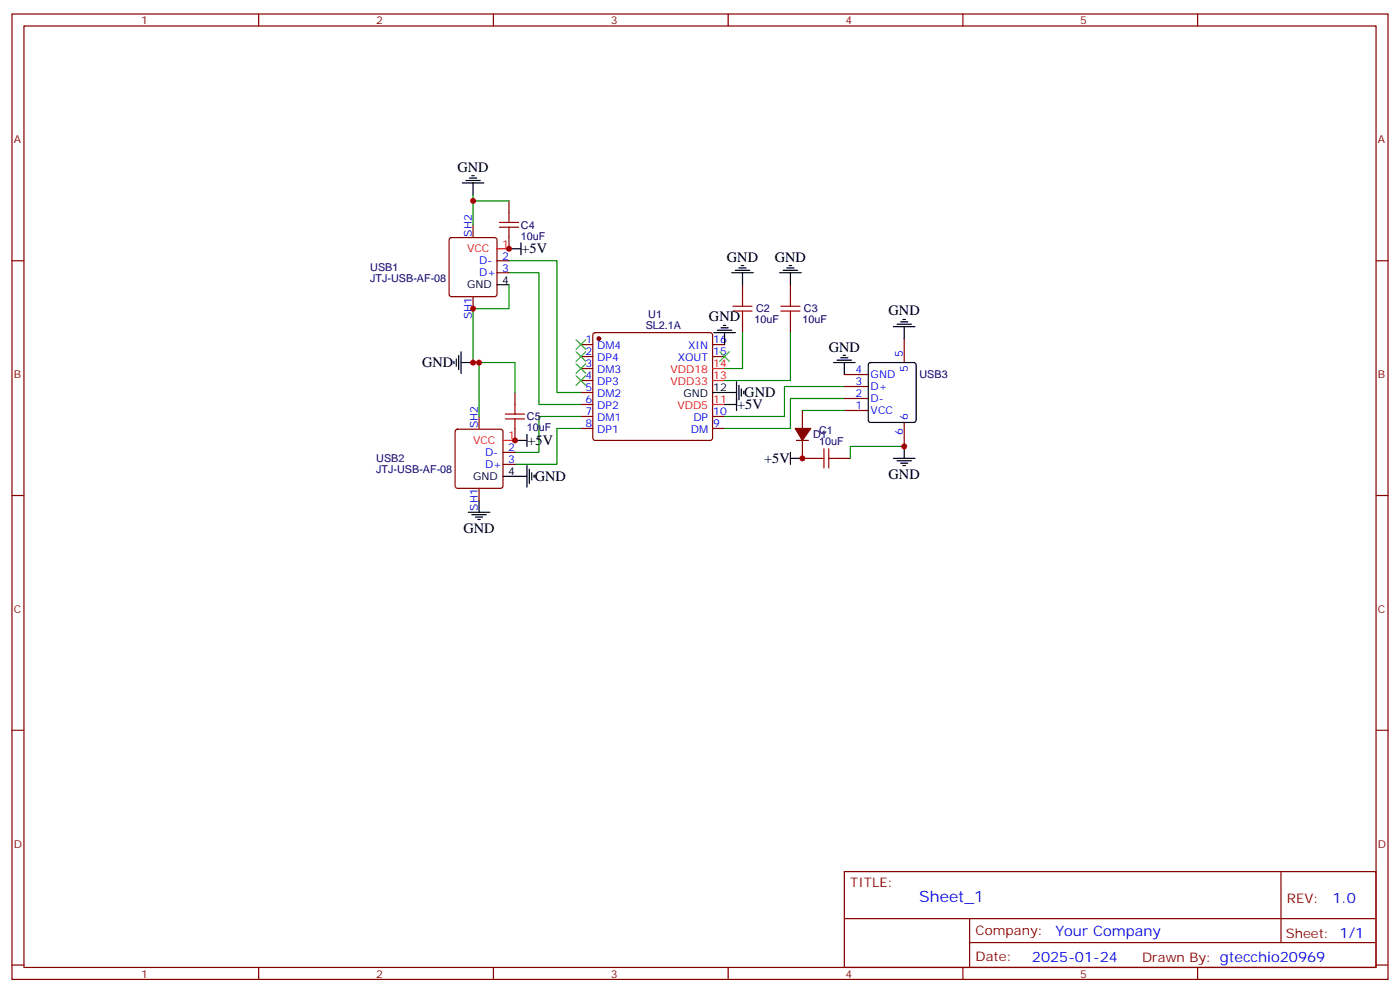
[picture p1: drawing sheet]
<svg xmlns="http://www.w3.org/2000/svg" width="412mm" height="292mm" viewBox="0 0 412 292" stroke-linecap="round" stroke-linejoin="round" font-family="sans-serif">
<g fill="none" stroke="#870000" stroke-width=".35">
<path d="M3.5 4.1h405.4v284.4h-405.4zM7.1 7.7h398.2v277.2h-398.2zM76.2 4.1v3.6M145.3 4.1v3.6M214.5 4.1v3.6M283.6 4.1v3.6M352.8 4.1v3.6M149.9 59.2v3.5M3.5 76.8h3.6M132.5 70.2l.5-.2h12.7l.5 .2 .2 .5v16l-.2 .5-.5 .2h-12.7l-.5-.3-.2-.4v-16zM139.3 66.2v3.5M146.4 76.8h3.5"/>
<path d="M149.9 69.7v3.6M405.3 76.8h3.6M139.3 87.4v3.5M146.4 80.3h3.5M174.9 98.2l.4-.2h33.9l.5 .2 .2 .5v30.3l-.2 .5-.5 .2h-33.9l-.5-.2-.2-.5v-30.3zM218.7 83.9v3.5M218.7 94.4v3.6M232.8 83.9v3.5M232.8 94.4v3.6M266.3 99.7v7.1M151.7 115.6v3.5M171.1 101.5h3.5"/>
<path d="M171.1 105h3.5M171.1 108.5h3.5M171.1 112.1h3.5M171.1 115.6h3.5M171.1 119.1h3.5M209.9 101.5h3.5M209.9 105h3.5M248.7 110.3h7.1M248.7 113.8h7.1M248.7 117.4h7.1M134.3 126.6l.5-.2h12.7l.5 .2 .2 .5v16l-.3 .5-.4 .2h-12.7l-.5-.2-.2-.5v-16zM141.1 122.7v3.5"/>
<path d="M148.2 133.2h3.5M148.2 136.8h3.5M151.7 126.2v3.5M171.1 122.7h3.5M171.1 126.2h3.5M209.9 122.7h3.5M209.9 126.2h3.5M234.6 129.7h3.5M236.4 120.9v5.3M236.4 129.7v5.3h3.5M246.9 135h3.6M248.7 120.9h7.1"/>
<path d="M266.3 124.4v7.1M3.5 145.9h3.6M141.1 143.8v3.6M405.3 145.9h3.6M3.5 215.1h3.6M405.3 215.1h3.6M248.7 256.7h156.6v28.2h-156.6zM377.3 256.7v20.9M248.7 270.6h156.5M285.6 277.6h119.6M285.6 270.6v14.1M3.5 284.2h3.6"/>
<path d="M76.2 284.9v3.6M145.3 284.9v3.6M214.5 284.9v3.6M283.6 284.9v3.6M352.8 284.9v3.6M405.3 284.2h3.6"/>
</g>
<g fill="#870000" stroke="#870000" stroke-width=".35">
<path d="M234.2 126.2h4.6l-2.4 3.5z"/>
<circle cx="176.4" cy="99.7" r=".53"/>
</g>
<path d="M146.4 73.3h3.5M209.9 119.1h3.5M209.9 112.1h3.5M209.9 108.5h3.5M148.2 129.7h3.5" fill="none" stroke="#f00" stroke-width=".35"/>
<g fill="none" stroke="#000" stroke-width=".35">
<path d="M136.2 53.9h6.3M137.2 53.2h4.3M138.3 52.5h2.1M139 51.8h.7M139.3 53.9v3.5M149.9 73.3h3.6M153.5 71.5v3.5M216.6 79.6h4.2M217.7 78.9h2.1M218.4 78.2h.7M230.7 79.6h4.2M231.8 78.9h2.1"/>
<path d="M232.5 78.2h.7M146.4 83.9h3.5M210.3 98h6.3M211.3 97.3h4.2M212.4 96.6h2.1M213.1 95.8h.7M213.4 98v3.5M215.5 80.3h6.4M218.7 80.3v3.6M229.7 80.3h6.3M232.8 80.3v3.6M263.2 96.2h6.3"/>
<path d="M264.2 95.5h4.3M265.3 94.8h2.1M266 94.1h.7M266.3 96.2v3.5M133.7 106.4v.7M134.4 105.7v2.1M135.1 104.7v4.2M135.8 106.8h3.5M135.8 103.6v6.4M209.9 115.6h7.1M213.4 119.1h3.6M217 112.4v8.5"/>
<path d="M217.7 113.5v4.2M218.4 114.5v2.2M219.1 115.3v.7M245.5 106.8h6.4M246.6 106.1h4.2M247.6 105.4h2.2M248.4 104.7h.7M248.7 106.8v3.5M256 107l.5-.2h12.7l.5 .2 .2 .5v16.2l-.3 .5-.4 .2h-12.7l-.5-.2-.2-.5v-16.2zM151.7 129.7h3.5M155.2 128v3.5M155.2 137.1v6.4"/>
<path d="M155.9 138.2v4.2M156.6 139.2v2.2M157.3 139.9v.8M232.8 135h3.6M232.8 133.2v3.6M263.2 135h6.3M264.2 135.7h4.3M265.3 136.4h2.1M266 137.1h.7M266.3 131.5v3.5M137.9 150.9h6.4M139 151.6h4.2"/>
<path d="M140.1 152.3h2.1M140.8 153h.7M141.1 147.4v3.5M148.2 140.3h7"/>
</g>
<g fill="none" stroke="#008700" stroke-width=".35">
<path d="M139.3 57.4v8.8M139.3 59.2h10.6M149.9 76.8h14.1v38.8h7.1M149.9 80.3h8.8v38.8h12.4M149.9 83.9v7h-10.6v15.9h1.8v15.9M218.7 98v10.5h-5.3M232.8 98v14.1h-19.4M141.1 106.8h10.6v8.8M248.7 113.8h-17.6v8.9h-17.7M248.7 117.4h-15.9v8.8h-19.4M171.1 122.7h-12.4v10.5h-7M171.1 126.2h-7.1v10.6h-12.3"/>
<path d="M236.4 120.9h12.3M266.3 131.5h-15.8v3.5"/>
</g>
<g fill="none" stroke="#a10000" stroke-width=".35">
<path d="M147.1 66.9h5.7M147.1 65.5h5.7M149.9 62.7v2.8M149.9 66.9v2.8M215.9 91.6h5.6M215.9 90.2h5.6M218.7 87.4v2.8M218.7 91.6v2.8M230 91.6h5.7M230 90.2h5.7M232.8 87.4v2.8M232.8 91.6v2.8"/>
<path d="M151.7 119.1v2.9M148.9 122h5.6M148.9 123.4h5.6M151.7 123.4v2.8M239.9 135h2.8M242.7 132.2v5.6M244.1 135h2.8M244.1 132.2v5.6"/>
</g>
<path d="M169.7 100.1l2.8 2.8M169.7 103.6l2.8 2.8M169.7 107.1l2.8 2.9M169.7 110.7l2.8 2.8M172.5 100.1l-2.8 2.8M172.5 103.6l-2.8 2.8M172.5 107.1l-2.8 2.9M172.5 110.7l-2.8 2.8M212 103.6l2.8 2.8M214.8 103.6l-2.8 2.8" fill="none" stroke="#3c3" stroke-width=".35"/>
<g fill="#c00">
<circle cx="151.7" cy="129.7" r=".88"/>
<circle cx="139.3" cy="106.8" r=".88"/>
<circle cx="149.9" cy="73.3" r=".88"/>
<circle cx="139.3" cy="59.2" r=".88"/>
<circle cx="236.4" cy="135" r=".88"/>
<circle cx="266.3" cy="131.5" r=".88"/>
<circle cx="141.1" cy="106.8" r=".88"/>
<circle cx="139.3" cy="90.9" r=".88"/>
</g>
<text font-size="4.6" fill="#00f" x="270.8" y="265.7">Sheet_1</text>
<g font-size="4.2">
<text x="134.8" y="50.6">GND</text>
<text x="153.6" y="74.7">+5V</text>
<text x="214.1" y="77.1">GND</text>
<text x="228.2" y="77.1">GND</text>
<text x="208.8" y="94.6">GND</text>
<text x="261.8" y="92.9">GND</text>
<text x="244.1" y="103.6">GND</text>
<text x="124.4" y="108.2">GND</text>
<text x="219.3" y="117.1">GND</text>
<text x="217.1" y="120.6">+5V</text>
<text x="155.4" y="131.1">+5V</text>
<text x="225.1" y="136.4">+5V</text>
<text x="157.5" y="141.7">GND</text>
<text x="261.8" y="141.1">GND</text>
<text x="136.5" y="157.1">GND</text>
</g>
<g font-size="4.2" fill="#00f">
<text x="392.5" y="266">1.0</text>
<text x="310.9" y="275.5">Your Company</text>
<text x="304" y="283.3">2025-01-24</text>
</g>
<g font-size="3.9" fill="#800">
<text x="250.5" y="261.3">TITLE:</text>
<text x="379.1" y="266">REV:</text>
<text x="287.4" y="275.5">Company:</text>
<text x="378.7" y="276.1">Sheet: 1/1</text>
<text x="287.4" y="283.2">Date:</text>
<text x="336.4" y="283.3">Drawn By: gtecchio20969</text>
</g>
<g font-size="3.2" fill="#800">
<text x="41.6" y="7.1">1</text>
<text x="110.8" y="7.1">2</text>
<text x="179.9" y="7.1">3</text>
<text x="249.1" y="7.1">4</text>
<text x="318.2" y="7.1">5</text>
<text x="4.1" y="42.2">A</text>
<text x="405.9" y="42.2">A</text>
<text x="4.1" y="111.4">B</text>
<text x="405.9" y="111.4">B</text>
<text x="4.1" y="180.5">C</text>
<text x="405.9" y="180.5">C</text>
<text x="4.1" y="249.7">D</text>
<text x="405.9" y="249.7">D</text>
<text x="41.6" y="287.9">1</text>
<text x="110.8" y="287.9">2</text>
<text x="179.9" y="287.9">3</text>
<text x="249.1" y="287.9">4</text>
<text x="318.2" y="287.9">5</text>
</g>
<g font-size="3.2" fill="#00f">
<text x="139" y="69.7" transform="rotate(-90 139 69.7)">SH2</text>
<text x="141.1" y="77.9">D-</text>
<text x="147.9" y="76.4">2</text>
<text x="141.1" y="81.4">D+</text>
<text x="147.9" y="80">3</text>
<text x="139" y="94" transform="rotate(-90 139 94)">SH1</text>
<text x="172.4" y="101.1">1</text>
<text x="210.1" y="101.1">16</text>
<text x="172.4" y="104.7">2</text>
<text x="175.9" y="102.9">DM4</text>
<text x="175.9" y="106.4">DP4</text>
<text x="199.6" y="106.4">XOUT</text>
<text x="202.7" y="102.9">XIN</text>
<text x="210.1" y="104.7">15</text>
<text x="266" y="105" transform="rotate(-90 266 105)">5</text>
<text x="172.4" y="108.2">3</text>
<text x="172.4" y="111.7">4</text>
<text x="175.9" y="110">DM3</text>
<text x="175.9" y="113.5">DP3</text>
<text x="252" y="110">4</text>
<text x="252" y="113.5">3</text>
<text x="256.5" y="111.4">GND</text>
<text x="267.4" y="109.5" transform="rotate(-90 267.4 109.5)">5</text>
<text x="172.4" y="115.3">5</text>
<text x="172.4" y="118.8">6</text>
<text x="175.9" y="117">DM2</text>
<text x="252" y="117">2</text>
<text x="256.5" y="114.9">D+</text>
<text x="256.5" y="118.4">D-</text>
<text x="172.4" y="122.3">7</text>
<text x="172.4" y="125.8">8</text>
<text x="175.9" y="120.5">DP2</text>
<text x="175.9" y="124.1">DM1</text>
<text x="204.2" y="124.1">DP</text>
<text x="210.1" y="125.8">9</text>
<text x="210.1" y="122.3">10</text>
<text x="252" y="120.5">1</text>
<text x="256.5" y="122">VCC</text>
<text x="267.4" y="123.7" transform="rotate(-90 267.4 123.7)">6</text>
<text x="140.8" y="126.2" transform="rotate(-90 140.8 126.2)">SH2</text>
<text x="175.9" y="127.6">DP1</text>
<text x="203.5" y="127.6">DM</text>
<text x="266" y="128.2" transform="rotate(-90 266 128.2)">6</text>
<text x="142.9" y="134.3">D-</text>
<text x="142.9" y="137.8">D+</text>
<text x="149.7" y="132.9">2</text>
<text x="149.7" y="136.4">3</text>
<text x="140.8" y="150.4" transform="rotate(-90 140.8 150.4)">SH1</text>
</g>
<g font-size="3.2" fill="#000080">
<text x="153.5" y="70.6">10uF</text>
<text x="153.5" y="67.4">C4</text>
<text x="109.1" y="82.9">JTJ-USB-AF-08</text>
<text x="109.1" y="79.7">USB1</text>
<text x="191" y="93.6">U1</text>
<text x="222.2" y="95.2">10uF</text>
<text x="222.7" y="92">C2</text>
<text x="236.4" y="95.2">10uF</text>
<text x="236.8" y="92">C3</text>
<text x="190.2" y="96.8">SL2.1A</text>
<text x="270.9" y="111.4">USB3</text>
<text x="155.2" y="123.8">C5</text>
<text x="155.2" y="127">10uF</text>
<text x="239.5" y="129.1">D1</text>
<text x="241.3" y="131.1">10uF</text>
<text x="241.3" y="127.9">C1</text>
<text x="110.8" y="136.1">USB2</text>
<text x="110.8" y="139.4">JTJ-USB-AF-08</text>
</g>
<g font-size="3.2" fill="#f00">
<text x="137.6" y="74.3">VCC</text>
<text x="147.9" y="72.9">1</text>
<text x="197.5" y="113.5">VDD33</text>
<text x="197.5" y="110">VDD18</text>
<text x="210.1" y="111.7">13</text>
<text x="210.1" y="108.2">14</text>
<text x="210.1" y="118.8">11</text>
<text x="199.5" y="120.5">VDD5</text>
<text x="139.3" y="130.8">VCC</text>
<text x="149.7" y="129.4">1</text>
</g>
<g font-size="3.2">
<text x="147.9" y="83.5">4</text>
<text x="137.6" y="84.9">GND</text>
<text x="201.3" y="117">GND</text>
<text x="210.1" y="115.3">12</text>
<text x="139.3" y="141.4">GND</text>
<text x="149.7" y="139.9">4</text>
</g>
</svg>
